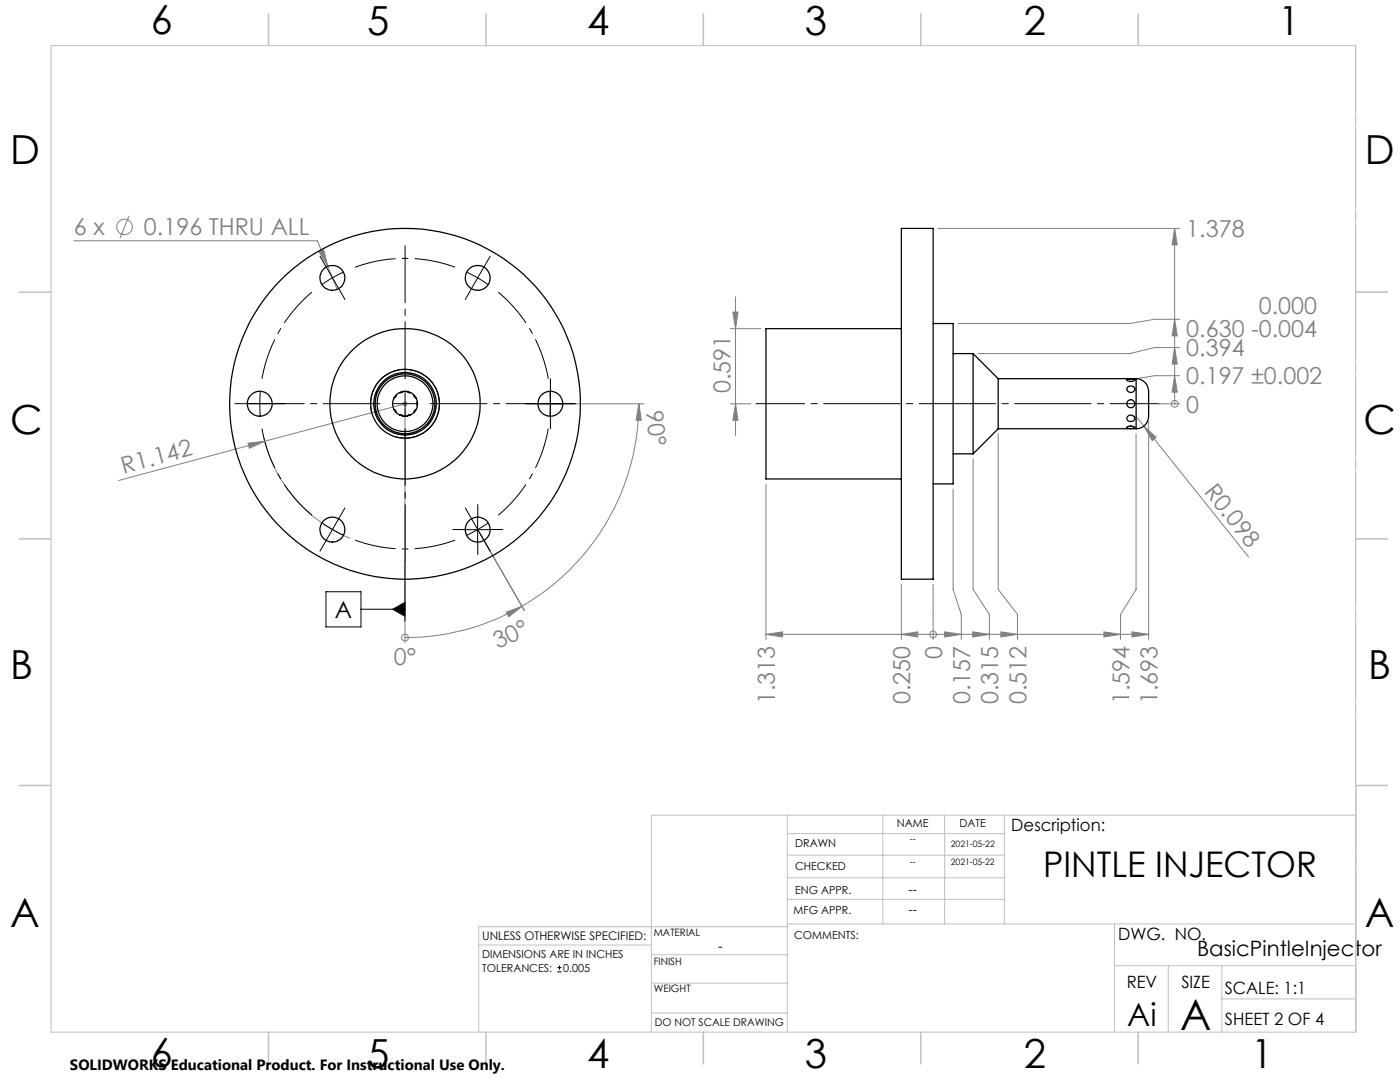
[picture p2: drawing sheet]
<svg xmlns="http://www.w3.org/2000/svg" width="279mm" height="216mm" viewBox="0 0 279 216" stroke-linecap="round" stroke-linejoin="round" font-family="sans-serif">
<g fill="none" stroke="#808080" stroke-width=".2">
<path d="M14.7 48h48.7l3.9 9.7M25.8 43.1l-1.8 4.4M63.7 50.3l.9-.4 .8 3.2zM146.8 59.2v27.7M187.2 45.6h48.2M234.4 45.6l.6 3.3h-1.1zM234.4 45.6v35M145.8 65.6h6.1M146.3 62.3h1l-.5 3.3zM234.4 75l.6 3.2h-1.1zM234.4 69.4l.6 3.2h-1.1zM234.4 63.7l.6 3.3h-1.1z"/>
<path d="M235.4 75h-5l-3.7 .6M235.4 69.4h-5l-4.9 1.2h-30.3M235.4 63.7h-5l-4.9 .9h-34.3M49.5 88.4l3.3-.3-3 1.3zM52.6 87.1a29.1 29.1 0 0 0 17.3 20.3M80.3 80.6h1M80.5 80.2l.7 .7M80.8 80.6l-57.1 15.3M80.8 80.1v1M80.8 81.6v46.6M81.2 80.2l-.7 .7M110.8 80.6h17.7"/>
<path d="M127.5 80.6a46.6 46.6 0 0 1-23.3 40.4M127.5 80.6l.5 3.3h-1zM145.8 80.6h4.1M146.8 80.6l.5 3.3h-1zM152.9 96.6v31M190.2 97.6v20l1.6 5v5M194.2 91.6v26l3.2 5v5M199.2 86.6v31l3.9 5v5M226.7 83.1l22.5 28.1M226.7 86.6v31l-3.1 5v5M228.3 85l2.5 2.3-.9 .6zM229.2 84.1v43.5"/>
<path d="M231.2 80.6h.1M231.2 80.6h4.2M234.4 80.6h.1M95.3 105.7l9.4 16.1M179.9 116.6v11M186.2 116.6v11M80.8 127.2h.1M101 122.2l3.2-1.2-2.6 2zM104.2 121a46.2 46.2 0 0 1-23.4 6.2M152.9 126.6l3.3-.5v1zM152.9 126.6h76.3M179.9 126.6l3.3-.5v1z"/>
<path d="M186.2 126.6h.1M188.5 126.1l3.3 .5-3.3 .5zM194.1 126.1l3.3 .5-3.3 .5zM199.7 126.1l3.4 .5-3.4 .5zM220.3 126.1l3.3 .5-3.3 .5zM225.9 126.1l3.3 .5-3.3 .5z"/>
<circle cx="24.9" cy="45.3" r="1.55"/>
<circle cx="234.4" cy="80.6" r=".67"/>
<circle cx="80.8" cy="127.2" r=".68"/>
<circle cx="186.2" cy="126.6" r=".68"/>
</g>
<g fill="none" stroke="#000" stroke-width=".2">
<path d="M93.1 54.3l2.2 1.2M95.3 55.5l2.1 1.3M95.3 55.5l-1.2 2.1M96.6 53.3l-1.3 2.2M109.8 78.1v5M74.2 82.3a6.9 6.9 0 0 1 6-8.6 6.9 6.9 0 0 1 7.5 7.5 6.9 6.9 0 0 1-8.6 6M107.3 80.6h5M65.1 118.1h6.9v7h-6.9zM80.8 112.1v11.9M92.8 105.7h5M95.3 103.2v5M72 121.6h8.8"/>
<path d="M78.4 121.6l2.4-1.4v2.8zM111.2 193.9h.9M111.2 193.1h.9M111.7 192.7v.8"/>
</g>
<path d="M66.4 55.4l-2.2 1.4M66.4 55.4l2.2-1.1M51.9 80.5l.1 2.5M51.9 80.5l.1-2.5M109.9 80.5l-.2-2.5M109.9 80.5l-.2 2.5M66.4 105.7l2.2 1.1M66.4 105.7l-2.2-1.4M95.4 105.7l2.1-1.4M95.4 105.7l-2.3 1.1" fill="none" stroke="#000" stroke-width=".2" stroke-dasharray="15.2 1.3 1.3 1.3" stroke-linecap="butt"/>
<path d="M62.3 58.3a29 29 0 0 0-10 17.3M90.8 53.3a29 29 0 0 0-19.9 0M109.4 75.6a29 29 0 0 0-10-17.3M52.3 85.5a29 29 0 0 0 10 17.3M70.9 107.8a29 29 0 0 0 19.9 0M99.4 102.8a29 29 0 0 0 10-17.3" fill="none" stroke="#000" stroke-width=".2" stroke-dasharray="15.2 1.3 1.3 1.3" stroke-dashoffset="7" stroke-linecap="butt"/>
<path d="M231.2 80.5h-80.3" fill="none" stroke="#000" stroke-width=".2" stroke-dasharray="15.2 1.3 1.3 1.3" stroke-dashoffset="5.5"/>
<path d="M270.6 9.1v49.2M270.6 58.3v49.2M270.6 107.5v49.2M270.6 156.7v49.2" fill="none" stroke="#c0c0c0" stroke-width=".2" stroke-dasharray="15.2 1.3 1.3 1.3" stroke-dashoffset="2.1"/>
<g fill="none" stroke="#c0c0c0" stroke-width=".2">
<path d="M10.2 9.1h260.3v196.9h-260.3zM270.5 58.3h6.4M270.5 156.7h6.4M157.1 162.7v43.3M157.1 175.2h43.3M157.1 170.6h43.3M157.1 166.3h43.3M157.1 179.5h43.3M176.2 162.7v21.7M188.5 162.7v21.7M200.4 162.7v21.7M270.6 162.7h-140.6v43.3"/>
<path d="M95.5 188.6h34.5M130 196.2h27.1M130 190.5h27.3M157.1 184.4h113.4M157.2 184.9h-61.7v21.1M222.4 184.4v21.6M222.4 192.7h48.1M233.2 192.7v13.3M243.8 199.3h26.7M243.8 192.7v13.3M130 202.1h27.1"/>
</g>
<g fill="none" stroke="#c0c0c0" stroke-width=".3">
<path d="M53.6 2.8v6.3M97 2.8v6.3M140.4 2.8v6.3M183.8 2.8v6.3M227.2 2.8v6.3M3.8 58.3h6.4M270.5 58.3h6.4M3.8 107.5h6.4M270.5 107.5h6.4M3.8 156.7h6.4M270.5 156.7h6.4M53.6 206v6.3"/>
<path d="M97 206v6.3M140.4 206v6.3M183.8 206v6.3M227.2 206v6.3"/>
</g>
<g fill="none" stroke="#000" stroke-width=".2" stroke-dasharray="15.2 1.3 1.3 1.3">
<path d="M65.1 53.3l-1.2-2.2M66.4 55.4l-1.3-2.1M66.4 55.4l1.2 2.2M67.6 57.6l1.2 2.2M94.1 57.6l-1.2 2.2M96.6 53.3l1.2-2.2M109.9 78v-2.4M49.4 80.5h-2.5M51.9 80.5h-2.5M51.9 80.5h2.5M54.4 80.5h2.4M80.9 80.5v-2.5"/>
<path d="M80.9 80.5h-2.5M80.9 80.5v2.5M80.9 80.5h2.5M107.4 80.5h-2.5M109.9 80.5h2.5M109.9 80.5h-2.5M109.9 83v2.5M112.4 80.5h2.4M65.1 107.8l-1.2 2.2M66.4 105.7l-1.3 2.1M66.4 105.7l1.2-2.2M67.6 103.5l1.2-2.2"/>
<path d="M92.9 105.7h-2.5M94.1 103.5l-1.2-2.2M95.4 105.7l1.2 2.1M95.4 105.7l-1.3-2.2M95.4 103.2v-2.5M95.4 108.2v2.5M96.6 107.8l1.2 2.2M97.9 105.7h2.4"/>
</g>
<path d="M80.9 75.5v-26.5M75.9 80.5h-26.5M80.9 85.5v26.5M85.9 80.5h26.5" fill="none" stroke="#000" stroke-width=".2" stroke-dasharray="15.2 1.3 1.3 1.3" stroke-dashoffset="3.9"/>
<g fill="#808080">
<path d="M127.5 80.6l.5 3.3h-1z"/>
<path d="M101 122.2l3.2-1.2-2.6 2z"/>
<path d="M63.7 50.3l.9-.4 .8 3.2z"/>
<path d="M49.5 88.4l3.3-.3-3 1.3z"/>
<path d="M228.3 85l2.5 2.3-.9 .6z"/>
<path d="M234.4 75l.5 3.2h-1zM234.4 69.4l.5 3.2h-1zM234.4 63.7l.5 3.3h-1zM234.4 45.6l.5 3.3h-1z"/>
<path d="M188.5 126.1l3.3 .5-3.3 .5zM194.1 126.1l3.3 .5-3.3 .5zM199.7 126.1l3.4 .5-3.4 .5zM220.3 126.1l3.3 .5-3.3 .5zM225.9 126.1l3.3 .5-3.3 .5zM179.9 126.6l3.3-.5v1zM152.9 126.6l3.3-.5v1z"/>
<path d="M146.8 80.6l.5 3.3h-1zM146.3 62.3h1l-.5 3.3z"/>
</g>
<path d="M78.4 121.6l2.4-1.4v2.8z" fill="#000"/>
<g fill="none" stroke="#000" stroke-width=".25">
<path d="M179.9 45.6h6.3v70h-6.3zM79.1 78.8l-.1 .4-.4 .2M80.4 78.1l-.3 .3h-.4M81.2 78.1l.4 .3h.4M82.6 78.8l.1 .4 .3 .2M179.9 65.6h-27v30h27M186.2 64.6h4v32h-4M190.2 70.6h4M194.2 70.6v20M194.2 70.6l5 5M199.2 75.6v9.9M199.2 75.6h27.5"/>
<path d="M224.9 75.7l.8-.1a.5 .5 0 0 1 .7 .2 1.31 1.31 0 0 1-1.5 0zM225.1 77.2a.73 .73 0 0 1 1-.1 .73 .73 0 0 1 .2 1 .74 .74 0 0 1-1 .1 .74 .74 0 0 1-.2-1zM226.7 75.6a2.85 2.85 0 0 1 2.5 3.5v3.1a2.93 2.93 0 0 1-2 3.3h-.5M226.7 75.6v9.9M78.6 81.7l.3 .2 .2 .4M79.7 82.8h.5l.2 .2M82 82.8h-.4l-.4 .2M83 81.7l-.3 .2-.1 .4M83.3 80.2l-.1 .2 .1 .5M190.2 90.6h4M199.2 85.5l-5 5.1M199.2 85.5h27.5"/>
<path d="M224.9 85.2l.3-.1a1.03 1.03 0 0 1 1.2 .3l-.6 .1a.68 .68 0 0 1-.9-.2zM225.1 83a.7 .7 0 0 1 1.1 0 .7 .7 0 0 1-.2 1.1 .7 .7 0 0 1-.9-.2 .7 .7 0 0 1 0-.9z"/>
<circle cx="66.3" cy="55.4" r="2.48"/>
<circle cx="95.3" cy="55.4" r="2.48"/>
<circle cx="51.8" cy="80.6" r="2.49"/>
<circle cx="80.8" cy="80.6" r="2.49"/>
<circle cx="80.8" cy="80.6" r="5.6"/>
<circle cx="80.8" cy="80.6" r="6.2"/>
<circle cx="80.8" cy="80.6" r="6.9"/>
<circle cx="80.8" cy="80.6" r="6"/>
<circle cx="80.8" cy="80.6" r="15"/>
<circle cx="80.8" cy="80.6" r="35"/>
<circle cx="109.8" cy="80.6" r="2.49"/>
<circle cx="225.7" cy="80.6" r=".8"/>
<circle cx="66.3" cy="105.7" r="2.49"/>
<circle cx="95.3" cy="105.7" r="2.49"/>
</g>
<text font-size="8.5" x="235.5" y="205.4">A</text>
<g font-size="8">
<text x="30.1" y="6.8">6</text>
<text x="73.3" y="6.9">5</text>
<text x="117.2" y="6.9">4</text>
<text x="160.6" y="6.9">3</text>
<text x="204.3" y="6.9">2</text>
<text x="255.1" y="6.9">1</text>
<text x="2.1" y="32.7">D</text>
<text x="272.4" y="32.7">D</text>
<text x="2.1" y="86.5">C</text>
<text x="272.1" y="86.5">C</text>
<text x="2.1" y="135.6">B</text>
<text x="273.1" y="135.6">B</text>
<text x="2.1" y="185.1">A</text>
<text x="272.4" y="185.1">A</text>
<text x="30.1" y="212.9">6</text>
<text x="73.3" y="213">5</text>
<text x="117.2" y="213">4</text>
<text x="160.6" y="213">3</text>
<text x="204.3" y="213">2</text>
<text x="249.7" y="213">1</text>
</g>
<text font-size="7.1" x="208.2" y="174.9">PINTLE INJECTOR</text>
<text font-size="6.3" x="225" y="204.6">Ai</text>
<g font-size="4.7" fill="#808080">
<text x="14.8" y="47">6 x</text>
<text x="28.7" y="47">0.196 THRU ALL</text>
<text x="236.8" y="47.3">1.378</text>
<text x="251.2" y="62.7">0.000</text>
<text x="236.8" y="71.1">0.394</text>
<text x="236.8" y="67.2">0.630 -0.004</text>
<text x="236.8" y="76.7">0.197 ±0.002</text>
<text x="129" y="82" transform="rotate(85 129 82)">90°</text>
<text x="145.8" y="78.5" transform="rotate(-90 145.8 78.5)">0.591</text>
<text x="236.8" y="82.3">0</text>
<text x="24.7" y="94.6" transform="rotate(-15 24.7 94.6)">R1.142</text>
<text x="240.2" y="98.2" transform="rotate(51 240.2 98.2)">R0.098</text>
<text x="99.3" y="129.5" transform="rotate(-25 99.3 129.5)">30°</text>
<text x="188" y="131.5" transform="rotate(-90 188 131.5)">0</text>
<text x="78.6" y="132.8">0°</text>
<text x="154.7" y="140.5" transform="rotate(-90 154.7 140.5)">1.313</text>
<text x="181.7" y="140.5" transform="rotate(-90 181.7 140.5)">0.250</text>
<text x="193.6" y="140.5" transform="rotate(-90 193.6 140.5)">0.157</text>
<text x="199.2" y="140.5" transform="rotate(-90 199.2 140.5)">0.315</text>
<text x="204.8" y="140.5" transform="rotate(-90 204.8 140.5)">0.512</text>
<text x="225.4" y="140.5" transform="rotate(-90 225.4 140.5)">1.594</text>
<text x="231" y="140.5" transform="rotate(-90 231 140.5)">1.693</text>
</g>
<text font-size="4.7" x="66.8" y="123.3">A</text>
<text font-size="4.2" x="238.9" y="190.8">BasicPintleInjector</text>
<g font-size="3.4">
<text x="201.8" y="165.9">Description:</text>
<text x="223.2" y="187.6">DWG. NO.</text>
<text x="224.9" y="197.2">REV</text>
<text x="235.8" y="197.2">SIZE</text>
<text x="244.4" y="198.4">SCALE: 1:1</text>
<text x="244.4" y="204.6">SHEET 2 OF 4</text>
</g>
<text font-size="3" x="14" y="213.5">SOLIDWORKS Educational Product. For Instructional Use Only.</text>
<text font-size="2.8" x="143.3" y="189.7">-</text>
<g font-size="2.5">
<text x="181.3" y="178.3">--</text>
<text x="181.3" y="182.3">--</text>
</g>
<text font-size="2.4" x="96.2" y="187.5">UNLESS OTHERWISE SPECIFIED:</text>
<g font-size="2.2">
<text x="179" y="165.1">NAME</text>
<text x="191.5" y="165.1">DATE</text>
<text x="158.7" y="169">DRAWN</text>
<text x="158.7" y="173.5">CHECKED</text>
<text x="158.7" y="178.3">ENG APPR.</text>
<text x="158.4" y="182.4">MFG APPR.</text>
<text x="96.2" y="191.2">DIMENSIONS ARE IN INCHES</text>
<text x="158.5" y="187.4">COMMENTS:</text>
<text x="96.2" y="193.9">TOLERANCES:</text>
<text x="112.4" y="193.9">0.005</text>
</g>
<text font-size="2.1" x="130.7" y="204.6">DO NOT SCALE DRAWING</text>
<g font-size="2">
<text x="130.5" y="186.8">MATERIAL</text>
<text x="130.5" y="192.5">FINISH</text>
<text x="130.5" y="198">WEIGHT</text>
</g>
<g font-size="1.8">
<text x="181.6" y="168">--</text>
<text x="181.6" y="172.6">--</text>
<text x="189.7" y="172.6">2021-05-22</text>
<text x="189.8" y="169">2021-05-22</text>
</g>
</svg>
